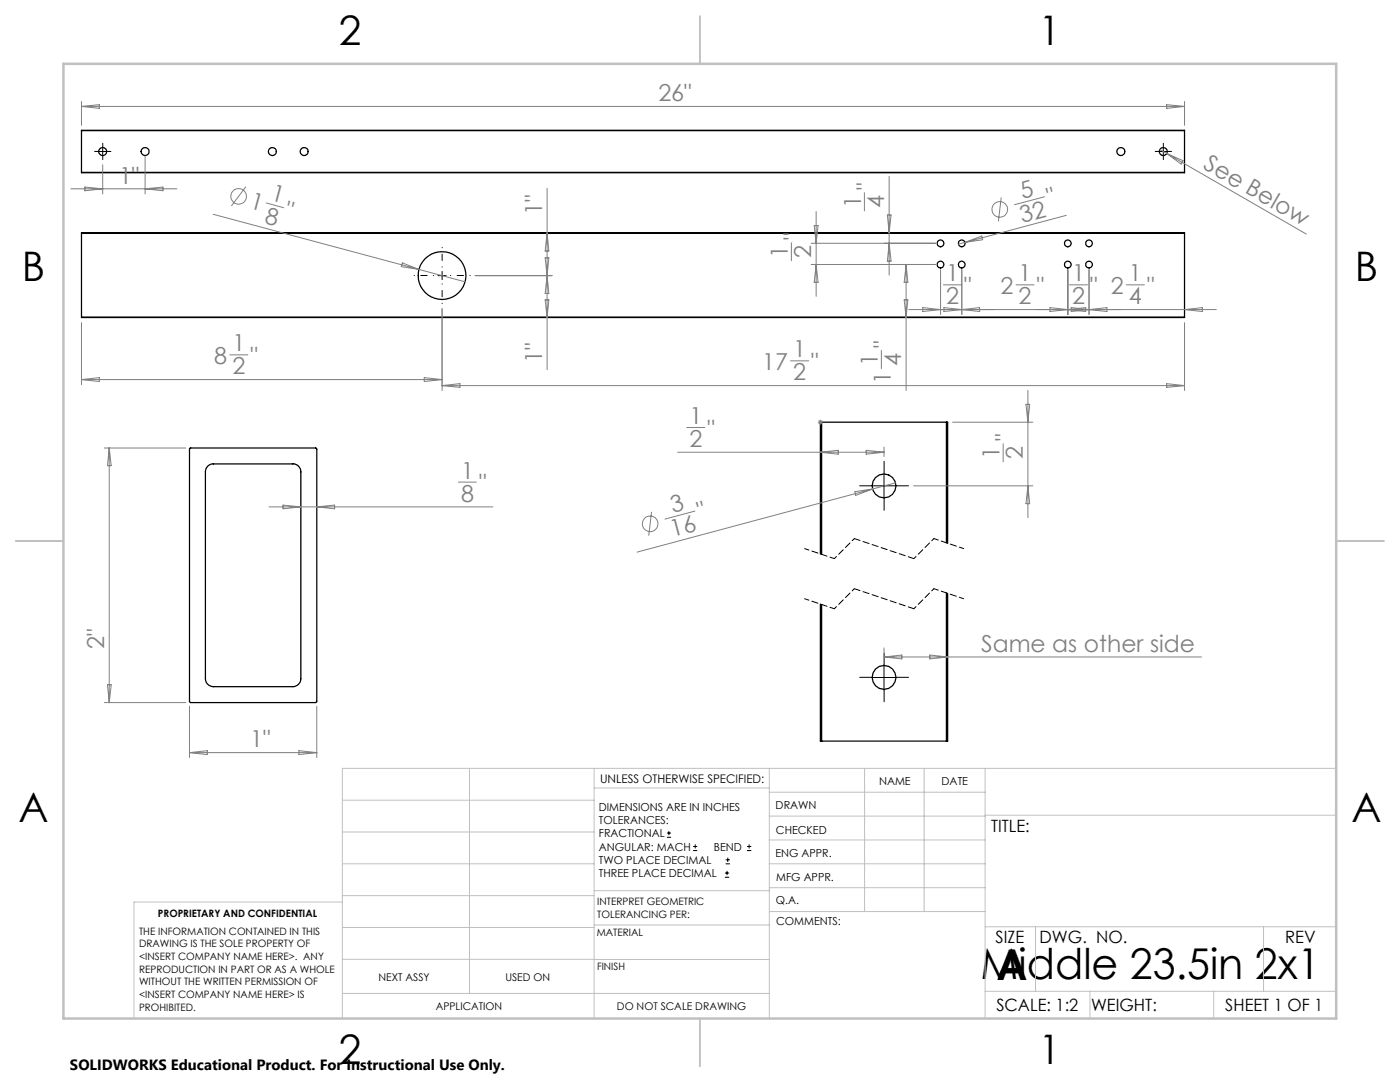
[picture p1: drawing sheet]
<svg xmlns="http://www.w3.org/2000/svg" width="279mm" height="216mm" viewBox="0 0 279 216" stroke-linecap="round" stroke-linejoin="round" font-family="sans-serif">
<g fill="none" stroke="#000" stroke-width=".25">
<path d="M16.3 26.1h220.1M16.3 34.4h220.1M16.3 26.1v8.3M236.4 26.1v8.3M16.3 46.5v-.1h220.1v.1M16.3 46.5h220.1M16.3 46.5v16.8M236.4 46.5v16.8M16.3 63.3h220.1M37.8 89.5l.2-.1h25.1l.1 .2v50.4l-.1 .2h-25l-.3-.2zM41.5 93l.8-.4h16.2a1.57 1.57 0 0 1 1.5 1.6v41.2a1.63 1.63 0 0 1-1.5 1.6h-15.9a1.63 1.63 0 0 1-1.6-1.6v-41.2l.1-.7zM164 84.2h-.3v26.4"/>
<path d="M164 84.2v26.4M164 84.2h24.9M188.9 84.2h.2v24.2M188.9 84.2v24.1M188.9 118.3v29.6M189.1 118.4v29.5h-.2M163.7 120.5v27.4h.3M164 120.7v27.2M164 147.9h24.9"/>
<circle cx="20.5" cy="30.2" r=".8"/>
<circle cx="29" cy="30.2" r=".8"/>
<circle cx="54.3" cy="30.2" r=".79"/>
<circle cx="60.7" cy="30.2" r=".79"/>
<circle cx="223.7" cy="30.2" r=".79"/>
<circle cx="232.1" cy="30.2" r=".79"/>
<circle cx="88.2" cy="55" r="4.8"/>
<circle cx="187.7" cy="52.8" r=".68"/>
<circle cx="187.7" cy="48.6" r=".68"/>
<circle cx="191.9" cy="52.8" r=".68"/>
<circle cx="191.9" cy="48.6" r=".68"/>
<circle cx="213.1" cy="52.8" r=".68"/>
<circle cx="213.1" cy="48.6" r=".68"/>
<circle cx="217.3" cy="52.8" r=".68"/>
<circle cx="217.3" cy="48.6" r=".68"/>
<circle cx="176.4" cy="97" r="2.38"/>
<circle cx="176.4" cy="135.2" r="2.39"/>
</g>
<g fill="none" stroke="#808080" stroke-width=".2">
<path d="M14.1 37.7h21.2M16.3 20.2v4.8M16.3 21.2l3.5-.3v.7zM16.3 21.2h220.1M16.9 37.3l3.6 .4-3.6 .4zM20.5 32.9v5.8M29 31.2v7.5M29 37.7l3.5-.4v.8zM49.1 37.3l-2.9 3.8M109.2 37.6v36.2M172.5 38.5v3.6M177.4 35.2v19.7"/>
<path d="M199.8 39.4l-.6 4.8M208.5 39.3l-6 1.6M231.5 29.8l1.3 .8M232.8 30.6l27.9 16.1M232.8 30.6l3.3 1.5-.4 .6zM232.8 20.9l3.6 .3-3.6 .4zM236.4 20.2v4.8M42.5 42.8l41.1 11M53.1 40.5l3.5 1M80.3 52.5l3.3 1.3-3.5-.6zM83.6 53.8l9.2 2.4M94.8 55h15.4"/>
<path d="M108.8 59.8h.7l-.3 3.6zM108.8 51.4h.7l-.3 3.6zM109.2 55l.3 3.6h-.7zM109.2 46.5l.3 3.6h-.7zM157.9 48.4v3.6M161.9 48.5h24.8M161.9 52.8h24.8M162.5 45h.8l-.4 3.5zM162.9 42.2v16.9M162.9 52.8l.4 3.5h-.8zM177.1 42.9h.7l-.4 3.5zM177.4 48.5l.4 3.6h-.7z"/>
<path d="M180.4 59.8h.8l-.4 3.6zM180.8 52.8l.4 3.5h-.8zM180.8 52.8v25.1M187.7 53.8v9M188.3 56.8h3.6M191.9 53.8v9M192.6 48.4l-1.3 .3M192.6 48.4l3.3-1.3 .2 .7zM202.8 56.8h3.6M212.8 43l-20.2 5.4M213.1 53.8v9M213.4 56.8h3.6"/>
<path d="M217.3 53.8v9M224.8 56.8h3.6M16.3 64.4v12.4M16.3 75.7h71.9M16.3 75.7l3.5-.3v.7zM45.9 70.8h3.6M84.7 75.4l3.5 .3-3.5 .4zM88.2 61.6v16.3M88.2 76.9h148.2M88.2 76.9l3.6-.3v.7zM157.8 72h3.6M175.9 69.9v3.7"/>
<path d="M181.4 61.8h61.3M184.2 61.4l3.5 .4-3.5 .4zM188.4 61.4l7.1 .8v-.8l-7.1 .8zM205.1 77.9v25.4M209.5 61.4l7.2 .8v-.8l-7.2 .8zM213.8 61.4l7.1 .8v-.8l-7.1 .8zM232.8 76.6l3.6 .3-3.6 .4zM236.4 64.4v13.5M236.4 61.8l3.6-.4v.8zM20.8 89.4h16.3M21.8 89.4v50.8M21.8 89.4l.4 3.5h-.8z"/>
<path d="M91.5 96.2h3.6M135.2 90.2h41.2M137.1 85.3h3.6M163.2 84.2h1M163.4 83.9l.7 .7M163.7 83.7v1M163.7 90.2l3.6-.3v.7zM164.1 83.9l-.7 .7M170.6 98.1l3.5-.5-3.3 1.2zM172.9 89.9l3.5 .3-3.5 .4zM176.4 89.2v1.9M178.7 96.3l-51.6 13.9"/>
<path d="M182.3 96.9h23.8M190.1 84.2h16M200.2 88.5v3.6M204.8 80.7h.7l-.4 3.5zM205.1 96.9l.4 3.6h-.7zM53.7 101.1h44.7M56.5 100.8l3.5 .3-3.5 .4zM63.2 101.1l3.6-.3v.7zM130 102.1l-.5 4.8M138.7 102l-6 1.6M21.4 136.6h.8l-.4 3.6zM176.4 129.3v.8"/>
<path d="M176.4 131.1h63.4M176.4 131.1l3.6-.4v.8zM185.6 130.7l3.5 .4-3.5 .4zM20.8 140.2h16.3M37.8 140.9v10.3M37.8 150.2h25.4M37.8 150.2l3.6-.4v.8zM59.7 149.8l3.5 .4-3.5 .4zM63.2 140.9v10.3"/>
<circle cx="47.6" cy="39.2" r="1.55"/>
<circle cx="199.5" cy="41.8" r="1.56"/>
<circle cx="129.8" cy="104.5" r="1.56"/>
</g>
<g fill="none" stroke="#000" stroke-width=".2">
<path d="M19.6 30.2h1.7M20.5 29.4v1.7M231.3 30.2h1.7M232.2 29.4v1.7M87.4 55h1.6M88.2 54.2v1.6M173.9 96.9h5M176.4 94.4v5M173.9 135.2h5M176.4 132.7v5M133.1 167.1h.8M133.1 166.2h.8"/>
<path d="M133.5 165.8v.9M138.3 169.7h.8M138.3 168.9h.8M138.7 168.5v.8M144.7 175h.8M144.7 174.2h.8M144.8 172.4h.9M144.8 171.6h.9M145.1 173.8v.8M145.2 171.1v.9M149.1 169.7h.8M149.1 168.9h.8"/>
<path d="M149.5 168.5v.8"/>
</g>
<g fill="none" stroke="#000" stroke-width=".2" stroke-dasharray="15.2 1.3 1.3 1.3">
<path d="M19.7 30.2h-.8M20.5 29.4v-.8M20.5 31.1v.7M21.3 30.2h.8M231.3 30.2h-.8M232.2 29.4v-.8M232.2 31.1v.7M233 30.2h.8M173.9 96.9h-2.3M176.4 94.4v-2.3M176.4 99.4v2.4M178.9 96.9h2.4"/>
<path d="M173.9 135.2h-2.3M176.4 132.7v-2.4M176.4 137.7v2.3M178.9 135.2h2.4"/>
</g>
<path d="M86.6 55h-4M88.2 53.3v-3.9M88.2 56.6v4M89.9 55h3.9" fill="none" stroke="#000" stroke-width=".2" stroke-dasharray="15.2 1.3 1.3 1.3" stroke-dashoffset="15.2"/>
<path d="M166.5 111.5l-5.9-2M192.3 119.5l-5.9-2M192.3 109.5l-5.9-2M166.5 121.5l-5.9-2" fill="none" stroke="#000" stroke-width=".2" stroke-dasharray="1.3 .6" stroke-dashoffset=".4"/>
<path d="M170.5 117.5l-4 4M170.5 107.5l-4 4M186.4 117.5l-4 4M186.4 107.5l-4 4" fill="none" stroke="#000" stroke-width=".2" stroke-dasharray="1.3 .6" stroke-dashoffset=".7"/>
<path d="M182.4 111.5l-11.9-4M182.4 121.5l-11.9-4" fill="none" stroke="#000" stroke-width=".2" stroke-dasharray="1.3 .6" stroke-dashoffset=".1"/>
<g fill="none" stroke="#c0c0c0" stroke-width=".2">
<path d="M68.3 159.7h50.3M93.7 153.3v44.9M118.6 153.3v49.9M118.6 157.2h34.9M153.5 153.3v49.9M153.5 158.1h43.1M172.5 153.3v28.6M184.4 153.3v28.6M196.6 153.3v49.9M266.7 153.3h-198.4v49.9M68.3 178.7h50.3M68.3 172.4h50.3"/>
<path d="M68.3 166h50.3M68.3 180h-41.6v23.2M118.6 177.7h35M153.5 167.6h43.1M153.5 162.8h43.1M153.5 172.4h43.1M153.5 177.1h43.1M196.6 162.7h70.1M68.3 198.2h85.2M68.3 191.4l85.2 .1M68.3 185.1h50.3M118.6 184.6h35"/>
<path d="M153.6 181.9h43M196.6 197.8h70.1M196.6 184.9h70.1M206.7 184.9v12.9M217.5 197.8v5.4M242.2 197.8v5.4M252.2 184.9v12.9"/>
</g>
<path d="M139.7 3.2v9.5M3.1 107.9h9.6M266.7 107.9h9.5M139.7 203.2v9.6" fill="none" stroke="#c0c0c0" stroke-width=".25"/>
<path d="M12.7 12.7h254v190.5h-254z" fill="none" stroke="#c0c0c0" stroke-width=".5"/>
<g font-size="8.5">
<text x="195.7" y="195.4">Middle 23.5in 2x1</text>
<text x="198.9" y="195.5">A</text>
</g>
<g font-size="8.1">
<text x="67.6" y="8.9">2</text>
<text x="207.3" y="8.9">1</text>
<text x="4.4" y="56.2">B</text>
<text x="270.4" y="56.2">B</text>
<text x="3.7" y="164.1">A</text>
<text x="269.7" y="164.1">A</text>
<text x="67.6" y="212.4">2</text>
<text x="207.3" y="212.4">1</text>
</g>
<g font-size="4.7" fill="#808080">
<text x="131.4" y="20.2">26&quot;</text>
<text x="239.9" y="33.6" transform="rotate(30 239.9 33.6)">See Below</text>
<text x="23.7" y="36.7">1&quot;</text>
<text x="49.7" y="41.5" transform="rotate(15 49.7 41.5)">1</text>
<text x="53.8" y="39.9" transform="rotate(15 53.8 39.9)">1</text>
<text x="171.8" y="41.5" transform="rotate(-90 171.8 41.5)">1</text>
<text x="174.4" y="37.9" transform="rotate(-90 174.4 37.9)">&quot;</text>
<text x="176.5" y="41.5" transform="rotate(-90 176.5 41.5)">4</text>
<text x="204" y="39.7" transform="rotate(-15 204 39.7)">5</text>
<text x="209.4" y="40.9" transform="rotate(-15 209.4 40.9)">&quot;</text>
<text x="52.6" y="44.4" transform="rotate(15 52.6 44.4)">8</text>
<text x="56.7" y="43.3" transform="rotate(15 56.7 43.3)">&quot;</text>
<text x="108.2" y="42.9" transform="rotate(-90 108.2 42.9)">1&quot;</text>
<text x="159.8" y="47.9" transform="rotate(-90 159.8 47.9)">&quot;</text>
<text x="204" y="44.5" transform="rotate(-15 204 44.5)">32</text>
<text x="157.3" y="51.5" transform="rotate(-90 157.3 51.5)">1</text>
<text x="161.9" y="51.5" transform="rotate(-90 161.9 51.5)">2</text>
<text x="188.8" y="56.1">1</text>
<text x="192.4" y="58.7">&quot;</text>
<text x="199.7" y="58.7">2</text>
<text x="203.3" y="56.1">1</text>
<text x="206.9" y="58.7">&quot;</text>
<text x="213.9" y="56.1">1</text>
<text x="217.6" y="58.7">&quot; 2</text>
<text x="225.3" y="56.1">1</text>
<text x="228.9" y="58.7">&quot;</text>
<text x="188.8" y="60.7">2</text>
<text x="203.3" y="60.7">2</text>
<text x="213.9" y="60.7">2</text>
<text x="225.3" y="60.7">4</text>
<text x="46.4" y="70.1">1</text>
<text x="158.3" y="71.3">1</text>
<text x="177.8" y="69.4" transform="rotate(-90 177.8 69.4)">&quot;</text>
<text x="42.8" y="72.6">8</text>
<text x="46.4" y="74.7">2</text>
<text x="50" y="72.6">&quot;</text>
<text x="108.2" y="72.4" transform="rotate(-90 108.2 72.4)">1&quot;</text>
<text x="152.1" y="73.8">17</text>
<text x="158.3" y="75.9">2</text>
<text x="161.9" y="73.8">&quot;</text>
<text x="175.2" y="73" transform="rotate(-90 175.2 73)">1</text>
<text x="177.8" y="76.6" transform="rotate(-90 177.8 76.6)">1</text>
<text x="179.8" y="73" transform="rotate(-90 179.8 73)">4</text>
<text x="137.6" y="84.6">1</text>
<text x="137.6" y="89.2">2</text>
<text x="141.2" y="87.1">&quot;</text>
<text x="202.1" y="88" transform="rotate(-90 202.1 88)">&quot;</text>
<text x="92" y="95.5">1</text>
<text x="199.5" y="91.6" transform="rotate(-90 199.5 91.6)">1</text>
<text x="204.1" y="91.6" transform="rotate(-90 204.1 91.6)">2</text>
<text x="92" y="100.1">8</text>
<text x="95.6" y="98.1">&quot;</text>
<text x="134.2" y="107.2" transform="rotate(-15 134.2 107.2)">16</text>
<text x="134.3" y="102.4" transform="rotate(-15 134.3 102.4)">3</text>
<text x="139.7" y="103.6" transform="rotate(-15 139.7 103.6)">&quot;</text>
<text x="20.8" y="129.5" transform="rotate(-90 20.8 129.5)">2&quot;</text>
<text x="195.8" y="130.1">Same as other side</text>
<text x="49.9" y="149.1">1&quot;</text>
</g>
<g font-size="3.4">
<text x="197.8" y="166">TITLE:</text>
<text x="198.7" y="188.1">SIZE</text>
<text x="207.5" y="188.1">DWG. NO.</text>
<text x="256.5" y="188.2">REV</text>
<text x="198.8" y="201.7">SCALE: 1:2</text>
<text x="217.7" y="201.8">WEIGHT:</text>
<text x="244.5" y="201.7">SHEET 1 OF 1</text>
</g>
<text font-size="3" x="14" y="213.5">SOLIDWORKS Educational Product. For Instructional Use Only.</text>
<text font-size="2.4" x="119.8" y="156.2">UNLESS OTHERWISE SPECIFIED:</text>
<g font-size="2.2">
<text x="119.5" y="161.8">DIMENSIONS ARE IN INCHES</text>
<text x="154.8" y="161.4">DRAWN</text>
<text x="175.4" y="156.6">NAME</text>
<text x="187.9" y="156.7">DATE</text>
<text x="119.5" y="164.4">TOLERANCES:</text>
<text x="119.5" y="167.1">FRACTIONAL</text>
<text x="154.9" y="166.3">CHECKED</text>
<text x="119.5" y="169.7">ANGULAR: MACH</text>
<text x="119.5" y="172.4">TWO PLACE DECIMAL</text>
<text x="142.5" y="169.7">BEND</text>
<text x="154.8" y="171">ENG APPR.</text>
<text x="119.5" y="175">THREE PLACE DECIMAL</text>
<text x="154.9" y="175.7">MFG APPR.</text>
<text x="154.9" y="180.4">Q.A.</text>
<text x="154.9" y="184.6">COMMENTS:</text>
</g>
<g font-size="2.1">
<text x="75.5" y="195.7">NEXT ASSY</text>
<text x="100.9" y="195.7">USED ON</text>
<text x="86.9" y="201.5">APPLICATION</text>
<text x="123.1" y="201.6">DO NOT SCALE DRAWING</text>
</g>
<g font-size="2">
<text x="31.5" y="182.9">PROPRIETARY AND CONFIDENTIAL</text>
<text x="119.2" y="180.6">INTERPRET GEOMETRIC</text>
<text x="119.2" y="183.1">TOLERANCING PER:</text>
<text x="27.8" y="186.5">THE INFORMATION CONTAINED IN THIS</text>
<text x="27.8" y="189">DRAWING IS THE SOLE PROPERTY OF</text>
<text x="27.8" y="191.6">&lt;INSERT COMPANY NAME HERE&gt;. ANY</text>
<text x="119.1" y="186.7">MATERIAL</text>
<text x="27.8" y="194.1">REPRODUCTION IN PART OR AS A WHOLE</text>
<text x="27.8" y="196.6">WITHOUT THE WRITTEN PERMISSION OF</text>
<text x="119.1" y="193.5">FINISH</text>
<text x="27.8" y="199.1">&lt;INSERT COMPANY NAME HERE&gt; IS</text>
<text x="27.8" y="201.7">PROHIBITED.</text>
</g>
</svg>
